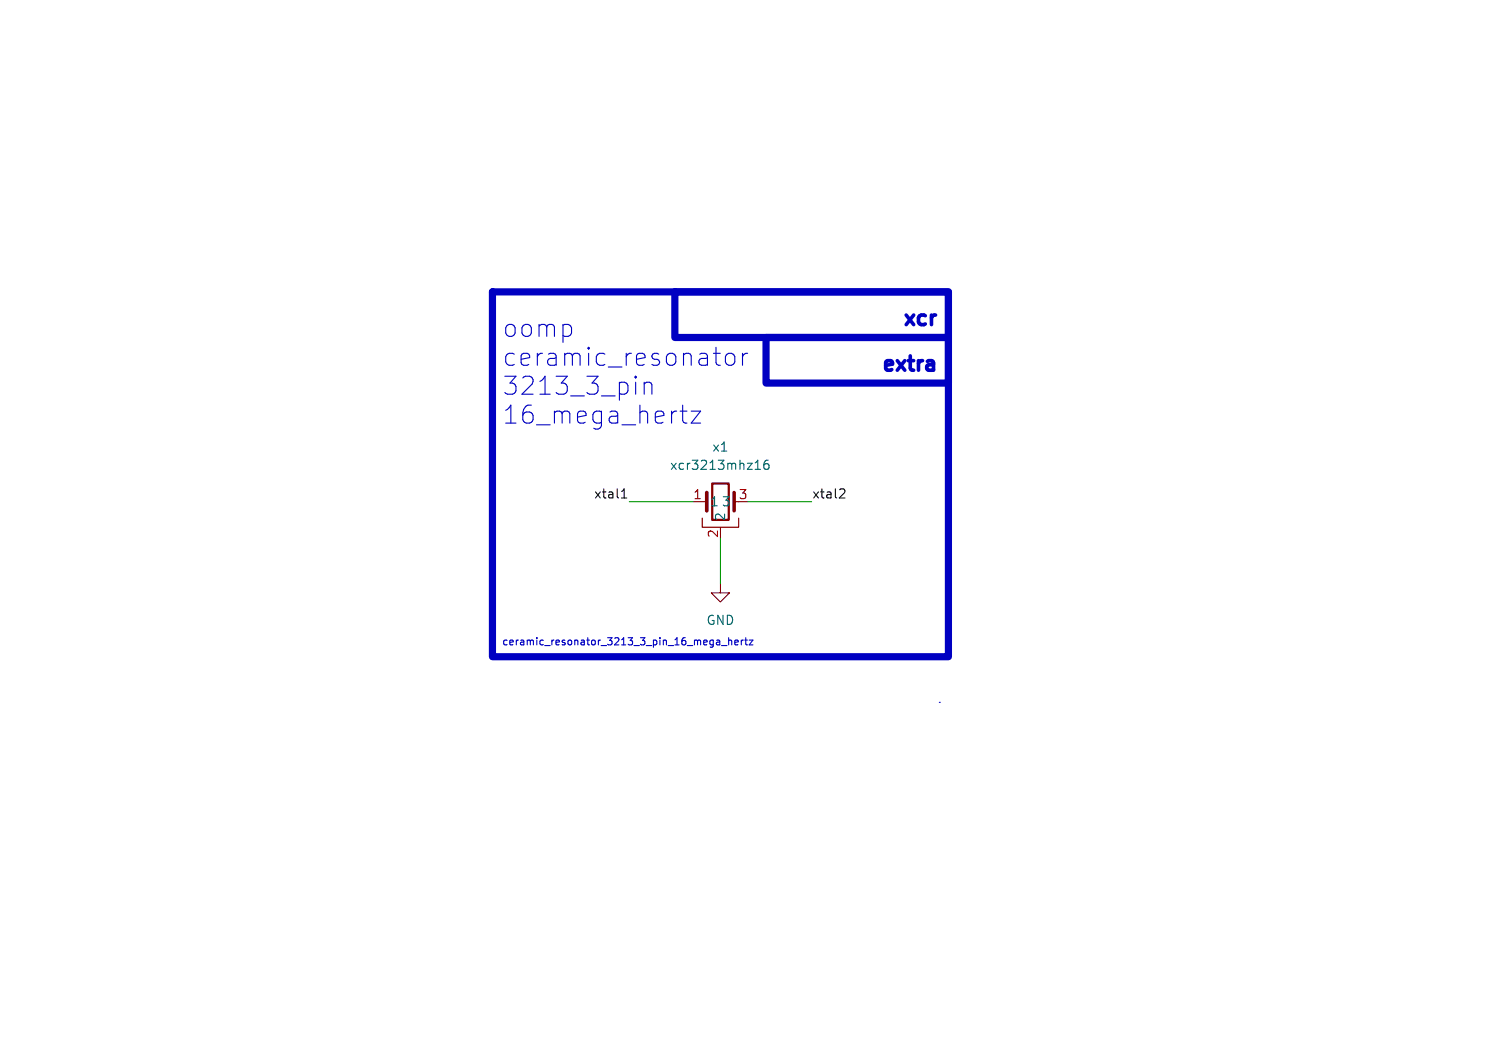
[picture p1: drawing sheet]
<svg xmlns="http://www.w3.org/2000/svg" width="210mm" height="148mm" viewBox="0 0 210 148" stroke-linecap="round" stroke-linejoin="round" font-family="sans-serif">
<path d="M99.2 67.3h2.3v5.1h-2.3z" fill="none" stroke="#840000" stroke-width=".3"/>
<path d="M96.5 69.9h1.9M97.8 72.1v1.3h5.1v-1.3M100.3 73.4v.3M102.2 69.9h.7M100.3 81.3v1.3h1.3l-1.3 1.2-1.2-1.2h1.2" fill="none" stroke="#840000" stroke-width=".15"/>
<path d="M98.4 68.6v2.5M102.2 68.6v2.5" fill="none" stroke="#840000" stroke-width=".51"/>
<path d="M105.2 65.3h.7M105.3 64.4l.2-.3v1.2M107 64.1a.5 .5 0 0 0-.6 .5v.5l.1 .2h.4l.1-.1 .1-.4-.1-.2h-.4l-.2 .2" fill="none" stroke="#006464" stroke-width=".15"/>
<path d="M86.6 69.3h.7M86.6 68.4l.3-.3v1.2M117.1 68.1h.4l.2 .3-.1 .2-.7 .7h.8" fill="none" stroke="#0f0f0f" stroke-width=".15"/>
<path d="M129.7 50.2l.3 .3v1M130 51.5h-.7M130 50.7l-.7 .1M130.1 43.9h.2" fill="none" stroke="#0000c2" stroke-width=".5"/>
<g fill="none" stroke="#0000c2" stroke-width=".15">
<path d="M89.7 53.2v1.7M89.7 53.5a.62 .62 0 0 1 1.1 .1v1.3M94.7 57.2h1M95.1 58.6l.1 .2 .5 .1M96.3 57.2h1.3l-1.3 1.7h1.3M99.4 49.2h.9M99.8 50.7l.5 .2M101.1 49.4a.68 .68 0 0 1 .7-.2 .68 .68 0 0 1 .5 .5v.7a.68 .68 0 0 1-.6 .5 .68 .68 0 0 1-.7-.5v-.7zM103.4 49.2v1.7M104.1 49.2a.64 .64 0 0 0-.7 .5M100.5 89.9h.7M101.5 88.8v1"/>
<path d="M101.5 89.2l.1-.1 .3 .1v.6M102.3 89.5l.5-.1v-.2l-.3-.1-.2 .2 .1 .4h.4M103.2 89.1v.7M103.5 89.1l-.3 .2M103.7 89.1h.4M103.9 88.8v.8l.2 .2M104.3 89.1h.6l-.6 .7h.6M130.8 97.8h.1"/>
</g>
<path d="M68.6 40.6h63.5v50.8h-63.5zM94 40.6h38.1v6.4h-38.1zM106.7 47h25.4v6.3h-25.4z" fill="none" stroke="#0000c2" stroke-width="1"/>
<path d="M87.6 69.9h8.9M100.3 74.9v6.4M104.1 69.9h8.9" fill="none" stroke="#009600" stroke-width=".15"/>
<g font-size="3.5" fill="#0000c2">
<text x="69.8" y="47.2">oomp</text>
<text x="69.8" y="51.2">ceramic_resonator</text>
<text x="69.8" y="55.2">3213_3_pin</text>
<text x="69.8" y="59.2">16_mega_hertz</text>
</g>
<g font-size="2.8" fill="#0000c2">
<text x="125.1" y="45.5">xcr</text>
<text x="122.2" y="51.8">extra</text>
</g>
<g font-size="1.8" fill="#006464">
<text x="93.2" y="65.6">xcr3213mhz16</text>
<text x="99.1" y="63.1">x1</text>
<text x="98.8" y="70.7">1</text>
<text x="100.4" y="70.7">3</text>
<text x="101.2" y="72.6" transform="rotate(-90 101.2 72.6)">2</text>
<text x="98.3" y="87.2">GND</text>
</g>
<g font-size="1.8" fill="#0f0f0f">
<text x="82.6" y="69.5">xtal1</text>
<text x="113" y="69.5">xtal2</text>
</g>
<g font-size="1.8" fill="#a90000">
<text x="96.4" y="69.6">1</text>
<text x="102.8" y="69.6">3</text>
<text x="100.1" y="75" transform="rotate(-90 100.1 75)">2</text>
</g>
<text font-size="1.4" fill="#0000c2" x="69.8" y="89.9">ceramic_resonator_3213_3_pin_16_mega_hertz</text>
</svg>
